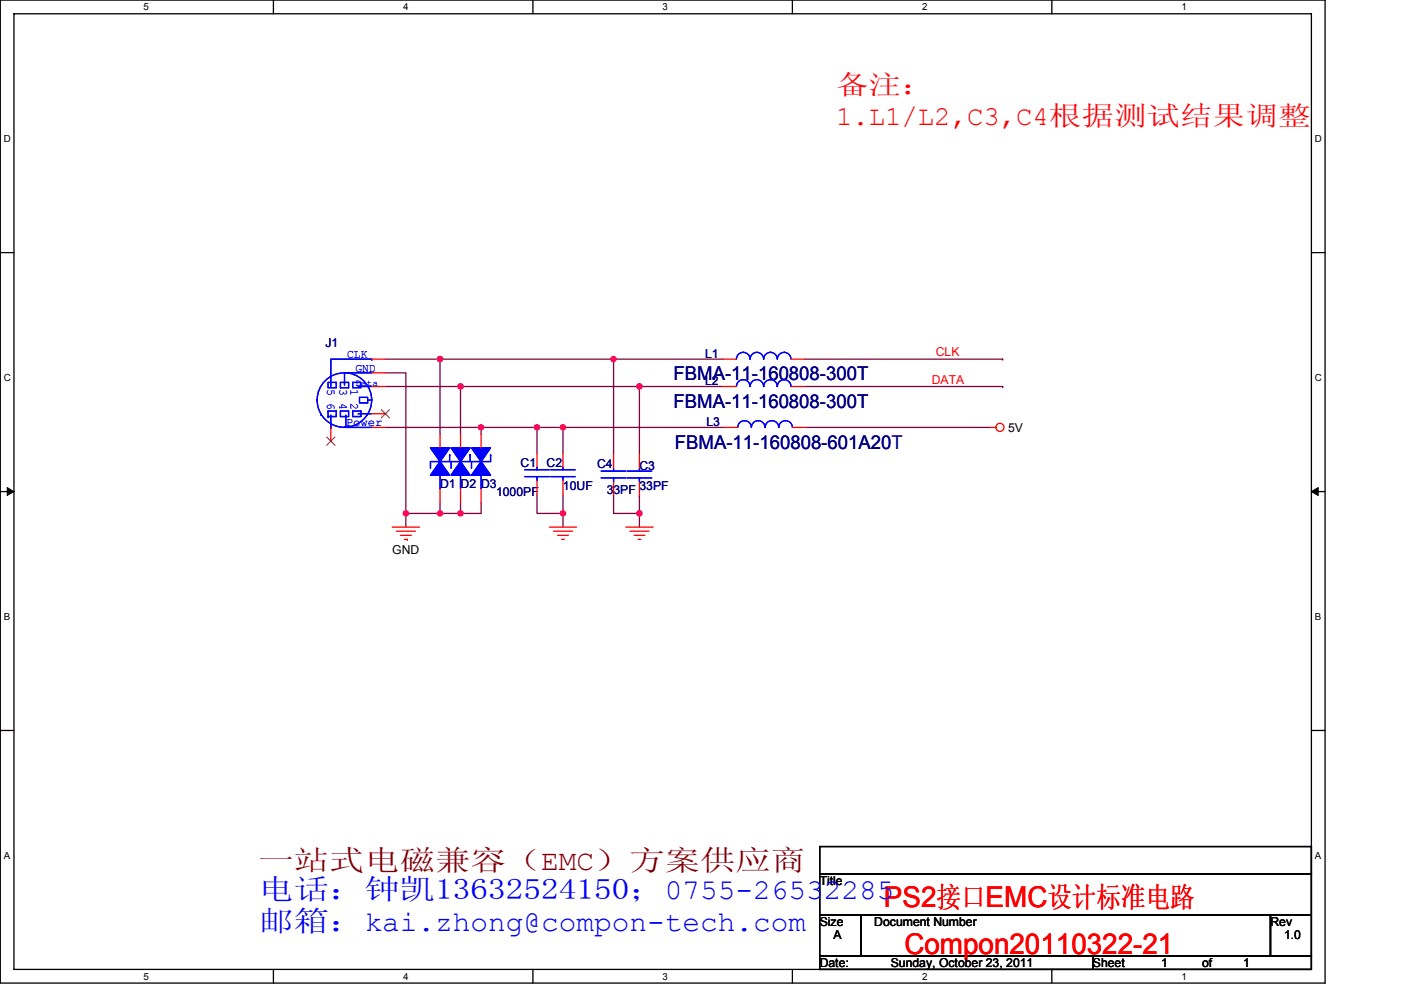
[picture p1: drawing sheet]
<svg xmlns="http://www.w3.org/2000/svg" width="297mm" height="210mm" viewBox="0 0 297 210" stroke-linecap="round" stroke-linejoin="round" font-family="sans-serif">
<path d="M.1 0h280.8v208.5h-280.8zM3 2.9h275v202.7h-275z" fill="none" stroke="#000" stroke-width=".28"/>
<g fill="#fff">
<path d="M30.5 .3h1.1v2.3h-1.1z"/>
<path d="M30.5 205.9h1.1v2.3h-1.1z"/>
</g>
<path d="M58 0v2.9M58 205.6v2.9" fill="none" stroke="#000" stroke-width=".28"/>
<g fill="#fff">
<path d="M85.5 .3h1.1v2.3h-1.1z"/>
<path d="M85.5 205.9h1.1v2.3h-1.1z"/>
</g>
<path d="M113 0v2.9M113 205.6v2.9" fill="none" stroke="#000" stroke-width=".28"/>
<g fill="#fff">
<path d="M140.5 .3h1.1v2.3h-1.1z"/>
<path d="M140.5 205.9h1.1v2.3h-1.1z"/>
</g>
<path d="M168 0v2.9M168 205.6v2.9" fill="none" stroke="#000" stroke-width=".28"/>
<g fill="#fff">
<path d="M195.5 .3h1.2v2.3h-1.2z"/>
<path d="M195.5 205.9h1.2v2.3h-1.2z"/>
</g>
<path d="M223 0v2.9M223 205.6v2.9" fill="none" stroke="#000" stroke-width=".28"/>
<g fill="#fff">
<path d="M250.5 .3h1.2v2.3h-1.2z"/>
<path d="M250.5 205.9h1.2v2.3h-1.2z"/>
<path d="M.8 28.3h1.5v2.3h-1.5z"/>
<path d="M278.8 28.3h1.5v2.3h-1.5z"/>
<path d="M.8 78.9h1.5v2.3h-1.5z"/>
<path d="M278.8 78.9h1.5v2.3h-1.5z"/>
</g>
<path d="M.1 53.6h2.9M278 53.6h2.9" fill="none" stroke="#000" stroke-width=".28"/>
<g fill="#fff">
<path d="M.8 129.6h1.4v2.3h-1.4z"/>
<path d="M278.8 129.6h1.4v2.3h-1.4z"/>
</g>
<path d="M.1 104.3h2.9M278 104.3h2.9" fill="none" stroke="#000" stroke-width=".28"/>
<path d="M1.5 103.4l1.5 .9-1.5 .8zM278 104.3l1.5-.9v1.7z" fill="#000" stroke="#000" stroke-width=".21"/>
<g fill="#fff">
<path d="M.8 180.3h1.4v2.3h-1.4z"/>
<path d="M278.8 180.3h1.4v2.3h-1.4z"/>
</g>
<path d="M.1 154.9h2.9M278 154.9h2.9M173.8 179.6h104.2v5.7h-104.2zM173.8 194h8.7v8.7h-8.7zM173.8 185.3h104.2v8.7h-104.2zM182.5 194h86.9v8.7h-86.9zM269.4 194h8.6v8.7h-8.6zM173.8 202.7h57.9v2.9h-57.9zM231.7 202.7h46.3v2.9h-46.3z" fill="none" stroke="#000" stroke-width=".28"/>
<g fill="none" stroke="#800040" stroke-width=".28">
<path d="M81.7 79.1h4.4v29.8M93.3 76.2v15.9M93.3 76.2h.1M130.1 76.2h.1M130.1 76.2h-48.4M130.1 76.2v20.3M130.1 76.2h23.1M170.6 76.2h42M212.6 76.2h.1M81.7 90.7h37.7M81.7 82h53.9M97.6 82v10.1"/>
<path d="M97.6 82h.1M102 90.7v1.4M102 90.7h.1M113.9 90.7h.1M113.9 90.7v5.5M119.4 90.7v5.5M119.4 90.7h.1M119.4 90.7h34.1M135.6 82h.1M135.6 82h17.6M135.6 82v14.5M170.6 82h42"/>
<path d="M170.9 90.7h39.1M212.6 82h.1M86.1 108.9h7.2M86.1 108.9v2.9M86.1 108.9h.1M93.3 108.9h4.3M93.3 106.6v2.3M97.6 108.9h.1M97.6 106.6v2.3M102 106.6v2.3h-4.4M113.9 104.8v4.1h5.5M119.4 108.9h.1"/>
<path d="M119.4 108.9v2.9M119.4 104.8v4.1M130.1 105.1v3.8h5.5M135.6 108.9h.1M135.6 105.1h.1M135.6 105.1v6.7"/>
</g>
<g fill="#f0f" stroke="#f0f" stroke-width=".28">
<circle cx="102" cy="90.6" r=".57"/>
<circle cx="93.3" cy="76.2" r=".57"/>
<circle cx="97.6" cy="82" r=".57"/>
<circle cx="86.1" cy="108.9" r=".57"/>
<circle cx="119.4" cy="90.6" r=".57"/>
<circle cx="119.4" cy="108.9" r=".57"/>
<circle cx="130.1" cy="76.2" r=".57"/>
<circle cx="135.6" cy="82" r=".57"/>
<circle cx="113.9" cy="90.6" r=".57"/>
<circle cx="93.3" cy="108.9" r=".57"/>
<circle cx="97.6" cy="108.9" r=".57"/>
<circle cx="135.6" cy="108.9" r=".57"/>
</g>
<g fill="none" stroke="#f00" stroke-width=".28">
<path d="M78.8 76.2h2.9M78.8 79.1h2.9M153.2 76.2h2.9M167.7 76.2h2.9M70.1 90.7v2.9M78.8 90.7h2.9M78.8 82h2.9M78.8 87.8h2.9M93.3 92.1v2.9M97.6 92.1v2.9M102 92.1v2.9M113.9 96.2v2.9"/>
<path d="M119.4 96.2v2.9M130.1 96.5v2.8M135.6 96.5v2.8M153.2 82h2.9M153.5 90.7h2.9M167.7 82h2.9M168 90.7h2.9M210 90.7h1.2M83.2 111.8h5.8M84 112.7h4.1M84.9 113.5h2.3M85.8 114.4h.6"/>
<path d="M86.4 114.4h.1M93.3 103.7v2.9M97.6 103.7v2.9M102 103.7v2.9M113.9 102v2.8M116.5 111.8h5.8M117.3 112.7h4.1M118.2 113.5h2.3M119.1 114.4h.6M119.4 102v2.8M130.1 102.2v2.9M132.7 111.8h5.8"/>
<path d="M133.6 112.7h4M134.4 113.5h2.3M135.3 114.4h.6M135.6 102.2v2.9"/>
<circle cx="212" cy="90.6" r=".86"/>
</g>
<g fill="none" stroke="#00f" stroke-width=".28">
<path d="M78.8 76.2h-8.7v5.8M78.8 76.2h.1M78.8 79.1h-5.8v2.6M156.1 76.2a1.42 1.42 0 0 1 1.5-1.5h-.1a1.44 1.44 0 0 1 1.5 1.5M159 76.2a1.43 1.43 0 0 1 1.5-1.5 1.43 1.43 0 0 1 1.4 1.5M161.9 76.2a1.43 1.43 0 0 1 1.5-1.5 1.44 1.44 0 0 1 1.4 1.5M164.8 76.2a1.43 1.43 0 0 1 1.5-1.5 1.44 1.44 0 0 1 1.4 1.5M68 88v.1M69.6 81.1h1.7v1.2h-1.7zM69.6 87.2h1.7v1.1h-1.7zM69.6 88.3h.1M70.1 89.8l1.4 .6 1.5 .2"/>
<path d="M70.1 90.7h.1M70.1 88.1v2.6M72.2 81.1h1.7v1.2h-1.7zM72.2 87.2h1.7v1.1h-1.7zM73 90.7h5.8M73.3 88.1v2.6M74.8 81.1h1.7v1.2h-1.7zM74.8 87.2h1.7v1.1h-1.7zM75.9 82h2.9M75.9 87.8h2.9M76.2 84.3h1.8v1.1h-1.8zM78 84.9h.8"/>
<path d="M78.1 87.7a5.8 5.8 0 0 1-5.1 2.9M78.8 84.8a5.8 5.8 0 0 0-5.8-5.7 5.8 5.8 0 0 0-5.8 5.7 5.7 5.7 0 0 0 3 5.1M78.8 84.8l-.2 1.7-.7 1.5M93.3 95v2.9M95.3 96.5v1.4h-4v1.4M95.3 96.5h.1M97.6 95v2.9M99.7 96.5v1.4h-4.1v1.4M99.7 96.5h.1M102 95v2.9M104 96.5v1.4h-4v1.4M104 96.5h.1"/>
<path d="M111.2 99.6h5.3M113.9 99.1v.5M116.8 99.6h5.2M119.4 99.1v.5M127.5 99.9h5.2M130.1 99.3v.6M133 99.9h5.2M135.6 99.3v.6M156.1 82a1.42 1.42 0 0 1 1.5-1.5h-.1a1.44 1.44 0 0 1 1.5 1.5M156.4 90.6a1.43 1.43 0 0 1 1.5-1.4 1.44 1.44 0 0 1 1.4 1.4M159 82a1.43 1.43 0 0 1 1.5-1.5 1.43 1.43 0 0 1 1.4 1.5M159.3 90.6a1.43 1.43 0 0 1 1.5-1.4 1.44 1.44 0 0 1 1.4 1.4 1.46 1.46 0 0 1 1.4-1.4 1.44 1.44 0 0 1 1.5 1.4 1.46 1.46 0 0 1 1.4-1.4 1.44 1.44 0 0 1 1.5 1.4"/>
<path d="M161.9 82a1.43 1.43 0 0 1 1.5-1.5 1.44 1.44 0 0 1 1.4 1.5M164.8 82a1.43 1.43 0 0 1 1.5-1.5 1.44 1.44 0 0 1 1.4 1.5M93.3 100.8v2.9M97.6 100.8v2.9M102 100.8v2.9M111.2 101.1h5.3M113.9 101.1h.1M113.9 101.1v.9M116.8 101.1h5.2M119.4 101.1h.1M119.4 101.1v.9M127.5 101.4h5.2"/>
<path d="M130.1 101.4h.1M130.1 101.4v.8M133 101.4h5.2M135.6 101.4h.1M135.6 101.4v.8"/>
</g>
<g fill="#00f" stroke="#00f" stroke-width=".28">
<path d="M102 97.9l2 2.9h-4z"/>
<path d="M100 95h4l-2 2.9z"/>
<path d="M97.6 97.9l2.1 2.9h-4.1z"/>
<path d="M95.6 95h4.1l-2.1 2.9z"/>
<path d="M93.3 97.9l2 2.9h-4z"/>
<path d="M91.3 95h4l-2 2.9z"/>
</g>
<path d="M69.3 92.7l1.7 1.7M71 92.7l-1.7 1.7M80.9 86.9l1.7 1.7M82.6 86.9l-1.8 1.7" fill="none" stroke="#804000" stroke-width=".21"/>
<text font-size="6.1" fill="#800000" x="54.8" y="184.6">一站式电磁兼容（EMC）方案供应商</text>
<g font-size="6.1" fill="#00f">
<text x="54.8" y="190.7">电话：钟凯13632524150；0755-26532285</text>
<text x="54.8" y="197.6">邮箱：kai.zhong@compon-tech.com</text>
</g>
<g font-size="6.1" fill="#f00">
<text x="187.4" y="192.3">PS2接口EMC设计标准电路</text>
<text x="191.7" y="202.4">Compon20110322-21</text>
</g>
<g font-size="5.8" fill="#f00">
<text x="177.3" y="19.9">备注：</text>
<text x="177.3" y="26.4">1.L1/L2,C3,C4根据测试结果调整</text>
</g>
<g font-size="4" fill="#000080">
<text x="142.8" y="80.7">FBMA-11-160808-300T</text>
<text x="142.8" y="86.5">FBMA-11-160808-300T</text>
<text x="143.1" y="95.1">FBMA-11-160808-601A20T</text>
<text x="143.1" y="95.1">FBMA-11-160808-601A20</text>
</g>
<g font-size="2.6" fill="#000080">
<text x="69" y="73.6">J1</text>
<text x="149.5" y="75.9">L1</text>
<text x="149.5" y="81.7">L2</text>
<text x="149.8" y="90.4">L3</text>
<text x="110.4" y="99.1">C1</text>
<text x="115.9" y="99.1">C2</text>
<text x="126.6" y="99.4">C4</text>
<text x="135.6" y="99.7">C3</text>
<text x="93.3" y="103.4">D1 D2 D3</text>
<text x="105.2" y="105.2">1000PF</text>
<text x="119.4" y="104">10UF</text>
<text x="128.6" y="104.9">33PF</text>
<text x="135.6" y="104">33PF</text>
</g>
<g font-size="2.6" fill="#00f">
<text x="73.6" y="76">CLK</text>
<text x="69.4" y="82.5" transform="rotate(90 69.4 82.5)">5 6</text>
<text x="72" y="82.6" transform="rotate(90 72 82.6)">3</text>
<text x="74.3" y="82.6" transform="rotate(90 74.3 82.6)">1</text>
<text x="75.3" y="78.8">GND</text>
<text x="72" y="85.4" transform="rotate(90 72 85.4)">4</text>
<text x="74.3" y="85.4" transform="rotate(90 74.3 85.4)">2</text>
<text x="73.3" y="90.4">Power</text>
</g>
<g font-size="2.6" fill="#f00">
<text x="198.4" y="75.6">CLK</text>
<text x="197.5" y="81.4">DATA</text>
</g>
<g font-size="2.6">
<text x="213.8" y="91.5">5V</text>
<text x="83.2" y="117.6">GND</text>
<text x="173.8" y="187.7">Title</text>
<text x="173.8" y="196.4">Size</text>
<text x="185.4" y="196.4">Document Number</text>
<text x="269.4" y="196.4">Rev</text>
<text x="176.7" y="199.3">A</text>
<text x="272.2" y="199.3">1.0</text>
<text x="173.8" y="205">Date:</text>
<text x="188.9" y="205">Sunday, October 23, 2011</text>
<text x="231.7" y="205">Sheet</text>
<text x="246.2" y="205">1</text>
<text x="254.9" y="205">of</text>
<text x="263.6" y="205">1</text>
</g>
<g font-size="2.1">
<text x="30.5" y="2.2">5</text>
<text x="85.5" y="2.2">4</text>
<text x="140.5" y="2.2">3</text>
<text x="195.5" y="2.2">2</text>
<text x="250.5" y="2.2">1</text>
<text x=".8" y="30.1">D</text>
<text x="278.8" y="30.1">D</text>
<text x=".8" y="80.8">C</text>
<text x="278.8" y="80.8">C</text>
<text x=".8" y="131.4">B</text>
<text x="278.8" y="131.4">B</text>
<text x=".8" y="182.1">A</text>
<text x="278.8" y="182.1">A</text>
<text x="30.5" y="207.8">5</text>
<text x="85.5" y="207.8">4</text>
<text x="140.5" y="207.8">3</text>
<text x="195.5" y="207.8">2</text>
<text x="250.5" y="207.8">1</text>
</g>
<text font-size="2" fill="#00f" x="75.3" y="81.9">Data</text>
</svg>
